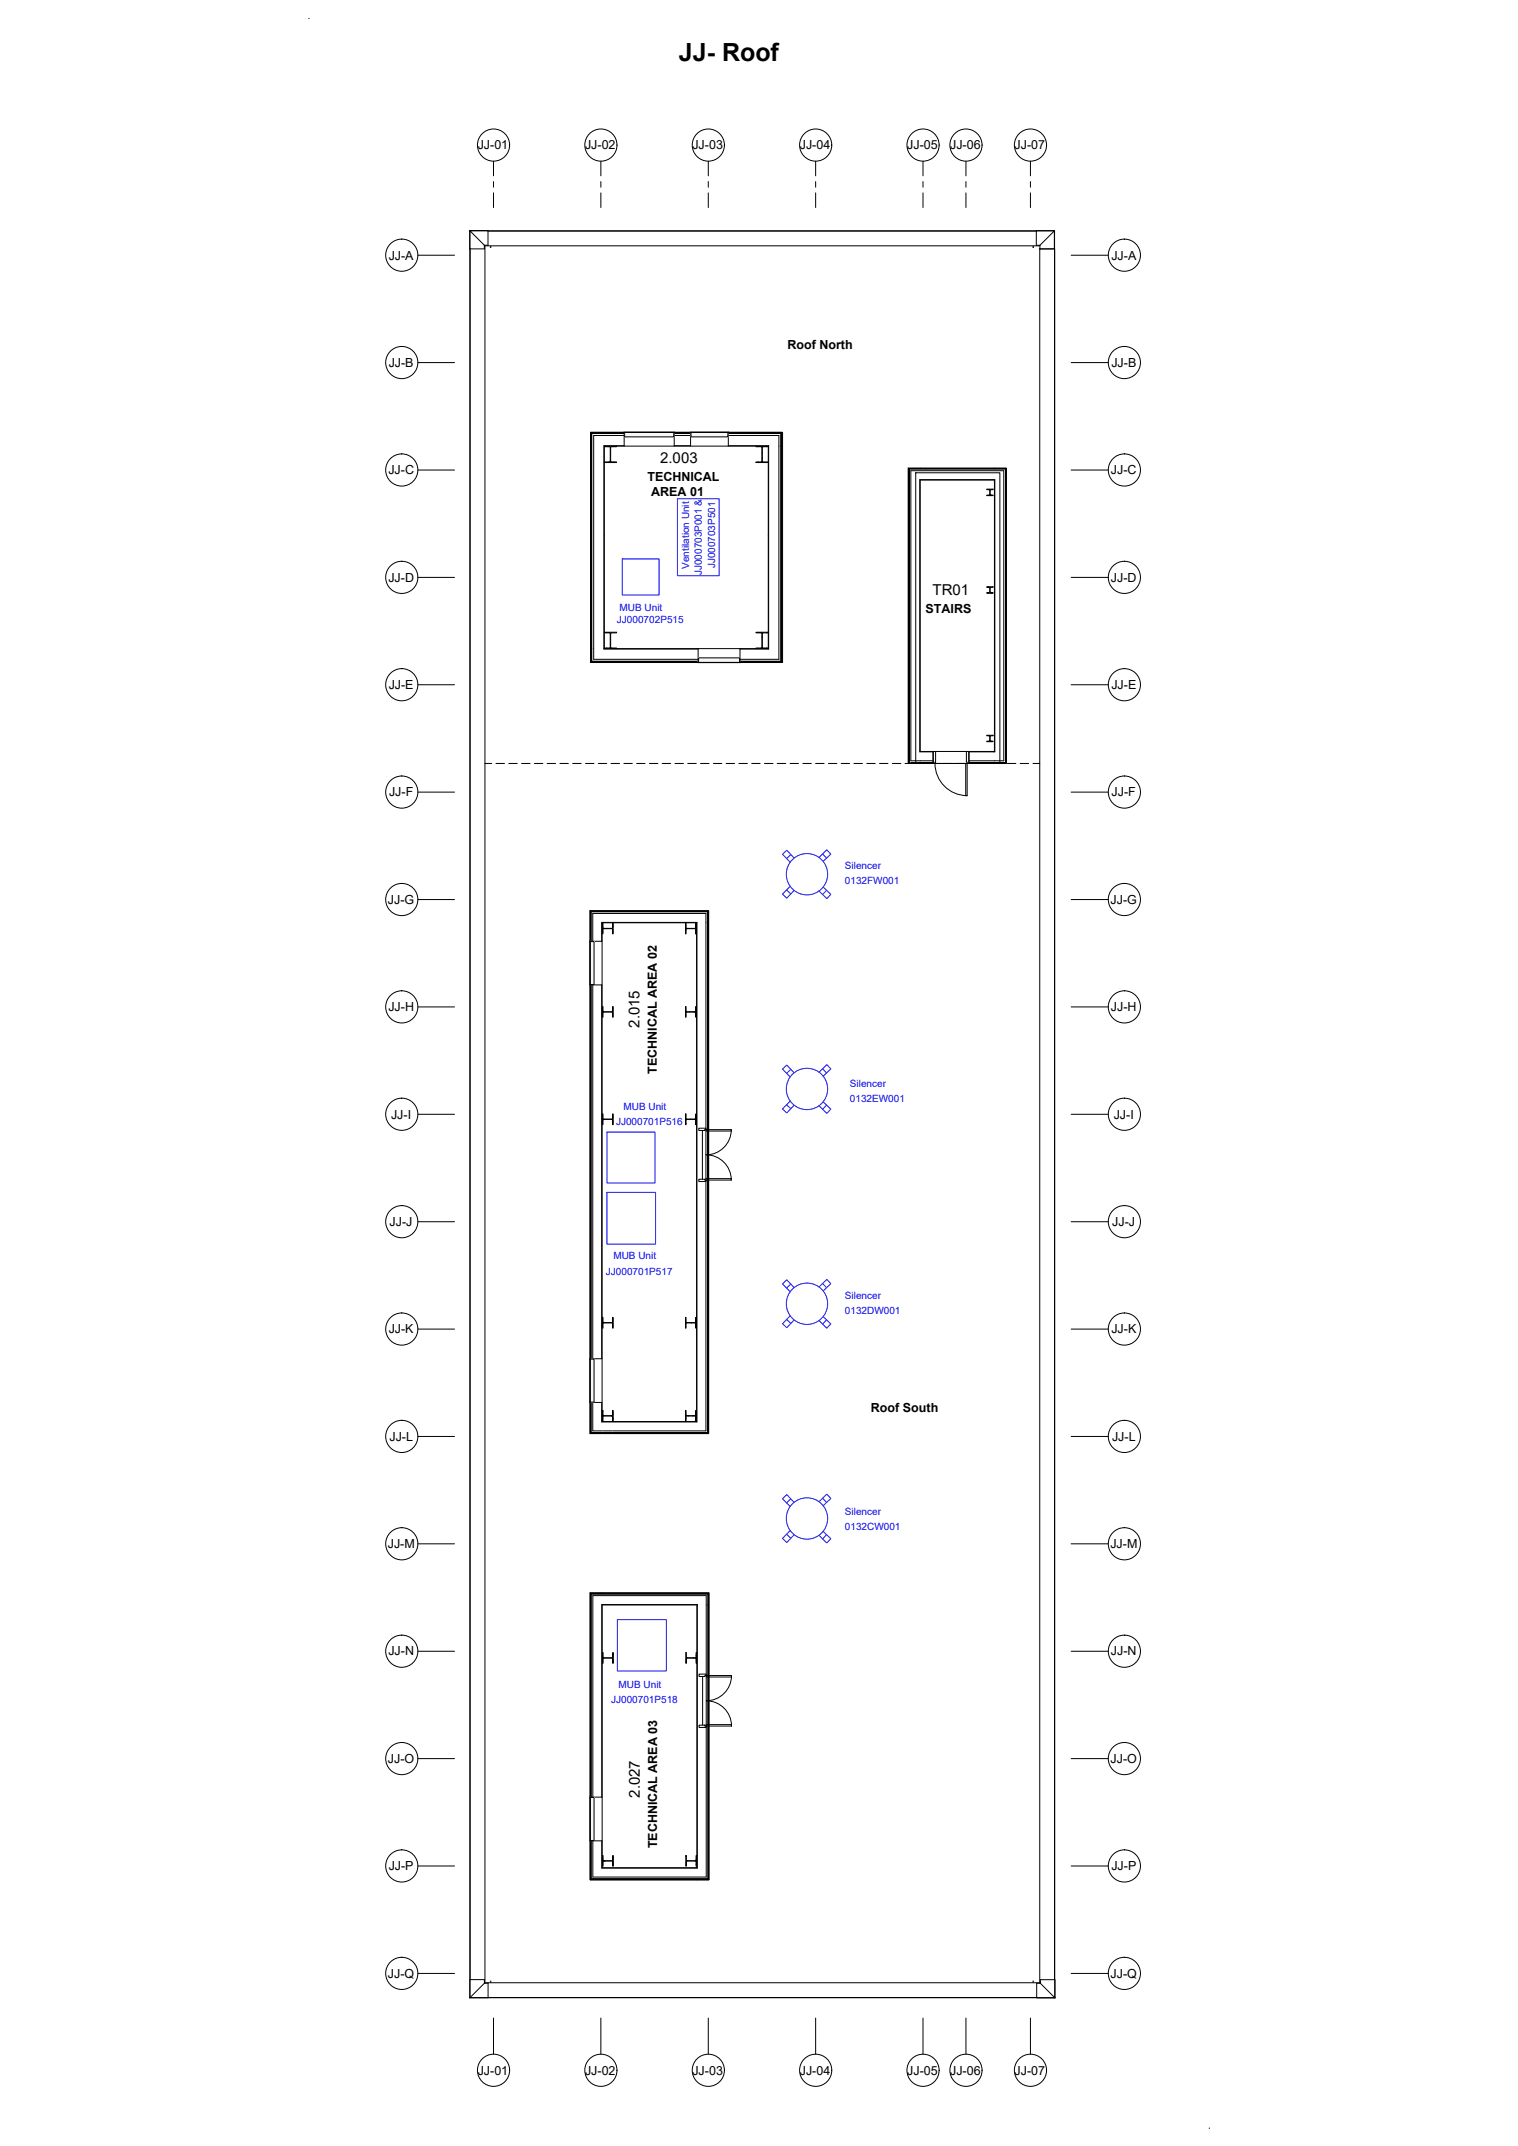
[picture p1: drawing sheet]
<svg xmlns="http://www.w3.org/2000/svg" width="841mm" height="1189mm" viewBox="0 0 841 1189" stroke-linecap="round" stroke-linejoin="round" font-family="sans-serif">
<!-- layer: A-WALL -->
<g fill="none" stroke="#000" stroke-width=".55">
<path d="M345 240h-18v127h59M346 240v7h-4M346 240h-19v127h60M374 240v7h9v-7M374 240h9M374 240h8M404 240v7h15M404 240h29v127h-23M335 247v9M335 256v94M346 247h-11v113h52M346 241h-17v124h58"/>
<path d="M346 240h-18v119M346 247h28M374 247h9M374 241h9M383 247h21M404 247h22v113h-16M404 241h28v124h-22M404 240h29M426 247v9M426 256v94M433 240v7M433 247v119h-23"/>
<path d="M504 260v163v-163M504 260h53M557 260v162v-162M328 359v7M335 351v8M342 359h68M387 359v8M419 359h-9v8M426 351v8M328 366h59M517 416h-7v-150h41v150h-14v7h21v-164h-55v164h7M517 416v7h-7"/>
<path d="M517 417h-7v-151h41v151h-14M517 416h.1M518 416h17M537 416h.1M510 422v1M510 423h.1M517 423l-12-1v1M517 421h-12v-160h51v160h-19M517 423h.1M518 423h18M537 423h.1M537 423h20v-163h-54v163"/>
<path d="M537 422h20zM392 505h-65v16M392 505v6M392 511v283h-52M327 521v-16h66v289h-53M327 521h7v-10h52v277h-52v-11h-7M327 521v-16h65v289h-52M328 521v-15h63v287h-51M333 521v-10h53v277h-53v-11M334 521v25M327 546h7v207h-7M327 546v206"/>
<path d="M327 546v207M328 546v207M333 546v207M334 753v24M327 777v17h7M328 777v16h6M334 794h5M334 793h5M327 883h65zM327 883v113M392 883v6M392 889v152"/>
<path d="M327 995v-113h66v159h-66v-21M327 996h7v-107h52v146h-52v-15h-7M327 996v-113h66v158h-66v-21M328 996v-112h63v156h-63v-20M333 996v-107h53v146h-53v-15M334 996v24M327 1020v21M327 1041h65"/>
</g>
<!-- layer: A-GENM -->
<g fill="none" stroke="#000" stroke-width=".55">
<path d="M260 128h10v8M260 128v10h8v-2M260 128v979M270 128h314l-8 8h-2M272 137h.1M572 137h1M574 128h-314l8 8h2M576 138h.1M576 138h8M576 136v2M576 136h-307v962h307v-960h8v959M584 138l1 969"/>
<path d="M584 128h-10v8M584 128h.1M584 128v10M269 1099l-1-2h-8v10M272 1098h.1M572 1098h1M574 1099v8h11M574 1099h2l8 8h-324l8-8h2v8h-10M576 1099v-2h9v10M270 1107h304"/>
</g>
<!-- layer: S-COLS -->
<g fill="none" stroke="#000" stroke-width=".55">
<path d="M337 256h.1M338 247h-1M338 256h-3h7h-3M338 248v8M338 248l-3-1h7l-4 1M338 248l1 8M338 255h.1M340 256h.1M420 256h.1M422 256h-3h7h-3M422 248l-3-1h7l-4 1M422 248v8"/>
<path d="M422 248l1 8M422 251h.1M422 254h.1M547 271h3l-1 1v2l1 1h-3l1-1v-2zM549 274v1M548 326v2l-1 1h3l-1-1v-2M548 326l-1-1h3l-1 1M549 328v1M335 350h7l-4 1v8h4h-7h3v-8zM336 359h.1M338 354h.1M338 357h.1"/>
<path d="M419 350h7l-4 1v8h4h-7h3v-8zM422 350v1M422 353h.1M425 350v1M425 359h-1M547 407h3l-1 1v2l1 1h-3l1-1v-2zM549 411h.1M334 516h.1M334 514v-3v6v-3h5l1 3v-6l-1 3M336 514h.1M338 514h.1M340 513h-1"/>
<path d="M380 513h.1M380 515h.1M380 514v-3v6v-3h5M381 514h.1M385 514l1-3v6l-1-3M386 517h-1M334 558v2h5l1-2v6l-1-3h-5v3zM386 559l-1 1M339 561h.1M380 563h.1M382 560v1M385 560l-1 1"/>
<path d="M385 560h-5v-2v6v-3h5M385 560l1-2v6l-1-3M334 617v3h5l1-3v6l-1-3h-5v3zM383 620h-1M385 620l1-3v6l-1-3M385 620h.1M386 619l-1 1M380 622v1M385 620h-5v-3v6v-3h5M334 730v3v3zM334 733h5M339 730l1 6-1-3z"/>
<path d="M380 730v3v3zM380 733h5M383 733h.1M385 730l1 6-1-3zM386 730l-1 1M386 733h-1M334 781v3h5l1-3v6l-1-3h-5v3zM334 782h.1M339 784h.1M340 783l-1 1M340 786h-1M380 786h.1"/>
<path d="M382 784h-1M384 784h.1M385 784h-5v-3v6v-3h5M385 784l1-3v6l-1-3M386 782l-1 1M334 916v2h5l1-2v5l-1-2h-5v2zM334 918h.1M380 918v-2v5v-2M380 918h5l1-2v5l-1-2h-5M384 918v1M386 917h.1M386 919v1"/>
<path d="M334 1028v3h5l1-3v6l-1-3h-5v3zM335 1031h.1M380 1030v-2v6v-3M380 1028h.1M380 1030l5 1M385 1031h.1M386 1030v-2v6l-1-3h-5M386 1030l-1 1M386 1030h.1M386 1033h.1"/>
</g>
<!-- layer: A-GLAZ -->
<g fill="#f7f7f7" stroke="#f7f7f7" stroke-width=".55">
<path d="M345 239h29z"/>
<path d="M382 239h22z"/>
<path d="M386 367h24zM386 367h24z"/>
<path d="M387 364v3h23zM387 364h23v3z"/>
<path d="M327 521v25zM327 521v25z"/>
<path d="M327 522v23v-23zM327 522v23z"/>
<path d="M327 522v23l2-23zM329 522v23h-2z"/>
<path d="M327 752v25zM327 752v25z"/>
<path d="M327 753v24v-24zM327 753v24z"/>
<path d="M327 753v24l2-24zM329 753v24h-2z"/>
<path d="M327 995v25zM327 995v25z"/>
<path d="M327 996v24v-24zM327 996v24z"/>
<path d="M327 996v24l2-24zM329 996v24h-2z"/>
<path d="M345 239l29 1zM345 239l29 1z"/>
<path d="M346 240l27 2v-2zM346 240l27 2h-27z"/>
<path d="M382 239l22 1zM382 239l22 1z"/>
<path d="M383 240l20 2v-2zM383 240l20 2h-20z"/>
</g>
<path d="M345 239l29 1zM346 240v2h27v-2M382 239l22 1zM383 240v2h20v-2M386 367h24zM387 367v-3h23v3M327 521v25zM327 522h2v23h-2M327 752v25zM327 753h2v24h-2M327 995v25zM327 996h2v24h-2" fill="none" stroke="#000" stroke-width=".55"/>
<!-- layer: A-DOOR -->
<path d="M518 423a18 18 0 0 0 18 18" fill="none" stroke="#000" stroke-width=".55"/>
<!-- layer: A-DOOR-FRAM -->
<g fill="none" stroke="#000" stroke-width=".55">
<path d="M517 416h1v7h-1zM535 416h2v7h-1l-1-1zM535 423h1v18h-1zM387 625h4v1h-4zM391 626v1h14v-1M391 626h14M405 626a14 14 0 0 1-14 14 14 14 0 0 1 14 14M387 653h3v1h1v1h-4zM391 653h14v1h-14zM387 927h4v1h-1v1h-3zM391 928v1h14v-1M391 928h14"/>
<path d="M405 928a14 14 0 0 1-14 14 14 14 0 0 1 14 14M387 956h3h1v1h-4zM391 955h14v1h-14z"/>
</g>
<!-- layer: A-FLOR -->
<path d="M389 626v27M389 929v27" fill="none" stroke="#000" stroke-width=".55"/>
<!-- layer: S-GRID-IDEN -->
<g fill="none" stroke="#000" stroke-width=".55">
<circle cx="273" cy="80" r="9"/>
<circle cx="333" cy="80" r="9"/>
<circle cx="392" cy="80" r="9"/>
<circle cx="452" cy="80" r="9"/>
<circle cx="511" cy="80" r="9"/>
<circle cx="535" cy="80" r="9"/>
<circle cx="571" cy="80" r="9"/>
<circle cx="223" cy="141" r="9"/>
<circle cx="623" cy="141" r="9"/>
<circle cx="223" cy="201" r="9"/>
<circle cx="623" cy="201" r="9"/>
<circle cx="223" cy="260" r="9"/>
<circle cx="623" cy="260" r="9"/>
<circle cx="223" cy="320" r="9"/>
<circle cx="623" cy="320" r="9"/>
<circle cx="223" cy="379" r="9"/>
<circle cx="623" cy="379" r="9"/>
<circle cx="223" cy="439" r="9"/>
<circle cx="623" cy="439" r="9"/>
<circle cx="223" cy="498" r="9"/>
<circle cx="623" cy="498" r="9"/>
<circle cx="223" cy="558" r="9"/>
<circle cx="623" cy="558" r="9"/>
<circle cx="223" cy="617" r="9"/>
<circle cx="623" cy="617" r="9"/>
<circle cx="223" cy="677" r="9"/>
<circle cx="623" cy="677" r="9"/>
<circle cx="223" cy="736" r="9"/>
<circle cx="623" cy="736" r="9"/>
<circle cx="223" cy="796" r="9"/>
<circle cx="623" cy="796" r="9"/>
<circle cx="223" cy="855" r="9"/>
<circle cx="623" cy="855" r="9"/>
<circle cx="223" cy="915" r="9"/>
<circle cx="623" cy="915" r="9"/>
<circle cx="223" cy="974" r="9"/>
<circle cx="623" cy="974" r="9"/>
<circle cx="223" cy="1034" r="9"/>
<circle cx="623" cy="1034" r="9"/>
<circle cx="223" cy="1093" r="9"/>
<circle cx="623" cy="1093" r="9"/>
<circle cx="273" cy="1147" r="9"/>
<circle cx="333" cy="1147" r="9"/>
<circle cx="392" cy="1147" r="9"/>
<circle cx="452" cy="1147" r="9"/>
<circle cx="511" cy="1147" r="9"/>
<circle cx="535" cy="1147" r="9"/>
<circle cx="571" cy="1147" r="9"/>
</g>
<!-- layer: S-GRID -->
<g fill="none" stroke="#000" stroke-width=".55">
<path d="M273 89v8M333 89v8M392 89v8M452 89v8M511 89v8M535 89v8M571 89v8M273 101v3M273 107v8M333 101v3M333 107v8M392 101v3"/>
<path d="M392 107v8M452 101v3M452 107v8M511 101v3M511 107v8M535 101v3M535 107v8M571 101v3M571 107v8M232 141h20M593 141h21M232 201h20"/>
<path d="M593 201h21M232 260h20M593 260h21M232 320h20M593 320h21M232 379h20M593 379h21M232 439h20M593 439h21M232 498h20M593 498h21M232 558h20"/>
<path d="M593 558h21M232 617h20M593 617h21M232 677h20M593 677h21M232 736h20M593 736h21M232 796h20M593 796h21M232 855h20M593 855h21M232 915h20"/>
<path d="M593 915h21M232 974h20M593 974h21M232 1034h20M593 1034h21M232 1093h20M593 1093h21M273 1118v20M333 1118v20M392 1118v20M452 1118v20M511 1118v20"/>
<path d="M535 1118v20M571 1118v20"/>
</g>
<!-- layer: 0 -->
<path d="M171 10h.1M327 240h107v127h-107zM507 262h47v161h-47zM327 505h66v289h-66zM327 882h66v159h-66zM670 1179h.1" fill="none" stroke="#000" stroke-width=".55"/>
<!-- layer: EQUIPMENT -->
<g fill="none" stroke="#00f" stroke-width=".55">
<path d="M375 276h23v43h-23zM345 310h20v20h-20zM438 473l-2 3M440 475l-4-4-2 2 4 5M454 475l4-4 2 2-4 4M456 473l2 2M436 493l2 2M438 491l-4 4 2 3 4-5M456 491l4 4-2 3-4-4M458 493l-2 3M438 592l-2 3M440 594l-4-4-2 2 4 5"/>
<path d="M454 594l4-4 2 2-4 4M456 592l2 2M436 612l2 2M438 610l-4 4 2 3 4-5M456 610l4 4-2 3-4-4M458 612l-2 3M336 627h27v28h-27zM336 661h27v28h-27zM438 711l-2 3M440 713l-4-4-2 2 4 5M454 713l4-4 2 2-4 4M456 711l2 2"/>
<path d="M436 731l2 2M438 729l-4 4 2 3 4-5M456 729l4 4-2 3-4-4M458 731l-2 3M438 830l-2 3M440 832l-4-4-2 2 4 5M454 832l4-4 2 2-4 4M456 830l2 2M436 850l2 2M438 848l-4 4 2 3 4-5M456 848l4 4-2 3-4-4M458 850l-2 3"/>
<path d="M342 897h27v29h-27z"/>
<circle cx="447" cy="484" r="11"/>
<circle cx="447" cy="603" r="11"/>
<circle cx="447" cy="722" r="11"/>
<circle cx="447" cy="841" r="11"/>
</g>
<!-- layer: Divider -->
<g fill="none" stroke="#000" stroke-width=".55">
<path d="M269 423h3M275 423h5M282 423h5M289 423h5M296 423h5M303 423h5M310 423h5M317 423h5M324 423h5M331 423h5M339 423h4M346 423h4"/>
<path d="M353 423h4M360 423h5M367 423h5M374 423h5M381 423h5M388 423h5M395 423h5M402 423h5M409 423h5M416 423h5M424 423h4M431 423h4"/>
<path d="M438 423h4M445 423h4M452 423h5M459 423h5M466 423h5M473 423h5M480 423h5M487 423h5M494 423h5M501 423h5M509 423h4M516 423h4"/>
<path d="M523 423h4M530 423h4M537 423h5M544 423h5M551 423h5M558 423h5M565 423h5M572 423h4"/>
</g>
<text font-size="13.9" x="376" y="34">JJ- Roof</text>
<g font-size="8.3">
<text x="366" y="257">2.003</text>
<text x="517" y="330">TR01</text>
<text x="354" y="569" transform="rotate(-90 354 569)">2.015</text>
<text x="355" y="996" transform="rotate(-90 355 996)">2.027</text>
</g>
<g font-size="6.9">
<text x="265" y="83">JJ-01</text>
<text x="324" y="83">JJ-02</text>
<text x="384" y="83">JJ-03</text>
<text x="443" y="83">JJ-04</text>
<text x="503" y="83">JJ-05</text>
<text x="526" y="83">JJ-06</text>
<text x="562" y="83">JJ-07</text>
<text x="215" y="144">JJ-A</text>
<text x="616" y="144">JJ-A</text>
<text x="436" y="193">Roof North</text>
<text x="215" y="203">JJ-B</text>
<text x="616" y="203">JJ-B</text>
<text x="215" y="263">JJ-C</text>
<text x="616" y="263">JJ-C</text>
<text x="359" y="266">TECHNICAL</text>
<text x="361" y="275">AREA 01</text>
<text x="215" y="322">JJ-D</text>
<text x="616" y="322">JJ-D</text>
<text x="513" y="340">STAIRS</text>
<text x="215" y="382">JJ-E</text>
<text x="616" y="382">JJ-E</text>
<text x="216" y="441">JJ-F</text>
<text x="616" y="441">JJ-F</text>
<text x="215" y="501">JJ-G</text>
<text x="615" y="501">JJ-G</text>
<text x="215" y="560">JJ-H</text>
<text x="616" y="560">JJ-H</text>
<text x="364" y="595" transform="rotate(-90 364 595)">TECHNICAL AREA 02</text>
<text x="217" y="620">JJ-I</text>
<text x="617" y="620">JJ-I</text>
<text x="216" y="679">JJ-J</text>
<text x="616" y="679">JJ-J</text>
<text x="215" y="739">JJ-K</text>
<text x="616" y="739">JJ-K</text>
<text x="483" y="782">Roof South</text>
<text x="216" y="798">JJ-L</text>
<text x="616" y="798">JJ-L</text>
<text x="215" y="858">JJ-M</text>
<text x="615" y="858">JJ-M</text>
<text x="215" y="917">JJ-N</text>
<text x="616" y="917">JJ-N</text>
<text x="215" y="977">JJ-O</text>
<text x="615" y="977">JJ-O</text>
<text x="364" y="1024" transform="rotate(-90 364 1024)">TECHNICAL AREA 03</text>
<text x="215" y="1036">JJ-P</text>
<text x="616" y="1036">JJ-P</text>
<text x="215" y="1096">JJ-Q</text>
<text x="615" y="1096">JJ-Q</text>
<text x="265" y="1149">JJ-01</text>
<text x="324" y="1149">JJ-02</text>
<text x="384" y="1149">JJ-03</text>
<text x="443" y="1149">JJ-04</text>
<text x="503" y="1149">JJ-05</text>
<text x="526" y="1149">JJ-06</text>
<text x="562" y="1149">JJ-07</text>
</g>
<g font-size="5.5" fill="#00f">
<text x="382" y="315" transform="rotate(-90 382 315)">Ventilation Unit</text>
<text x="396" y="315" transform="rotate(-90 396 315)">JJ000703P501</text>
<text x="389" y="319" transform="rotate(-90 389 319)">JJ000703P001 &amp;</text>
<text x="343" y="339">MUB Unit</text>
<text x="342" y="345">JJ000702P515</text>
<text x="468" y="481">Silencer</text>
<text x="468" y="490">0132FW001</text>
<text x="471" y="602">Silencer</text>
<text x="471" y="611">0132EW001</text>
<text x="345" y="615">MUB Unit</text>
<text x="341" y="623">JJ000701P516</text>
<text x="340" y="698">MUB Unit</text>
<text x="336" y="706">JJ000701P517</text>
<text x="468" y="719">Silencer</text>
<text x="468" y="728">0132DW001</text>
<text x="468" y="839">Silencer</text>
<text x="468" y="848">0132CW001</text>
<text x="343" y="935">MUB Unit</text>
<text x="339" y="944">JJ000701P518</text>
</g>
</svg>
